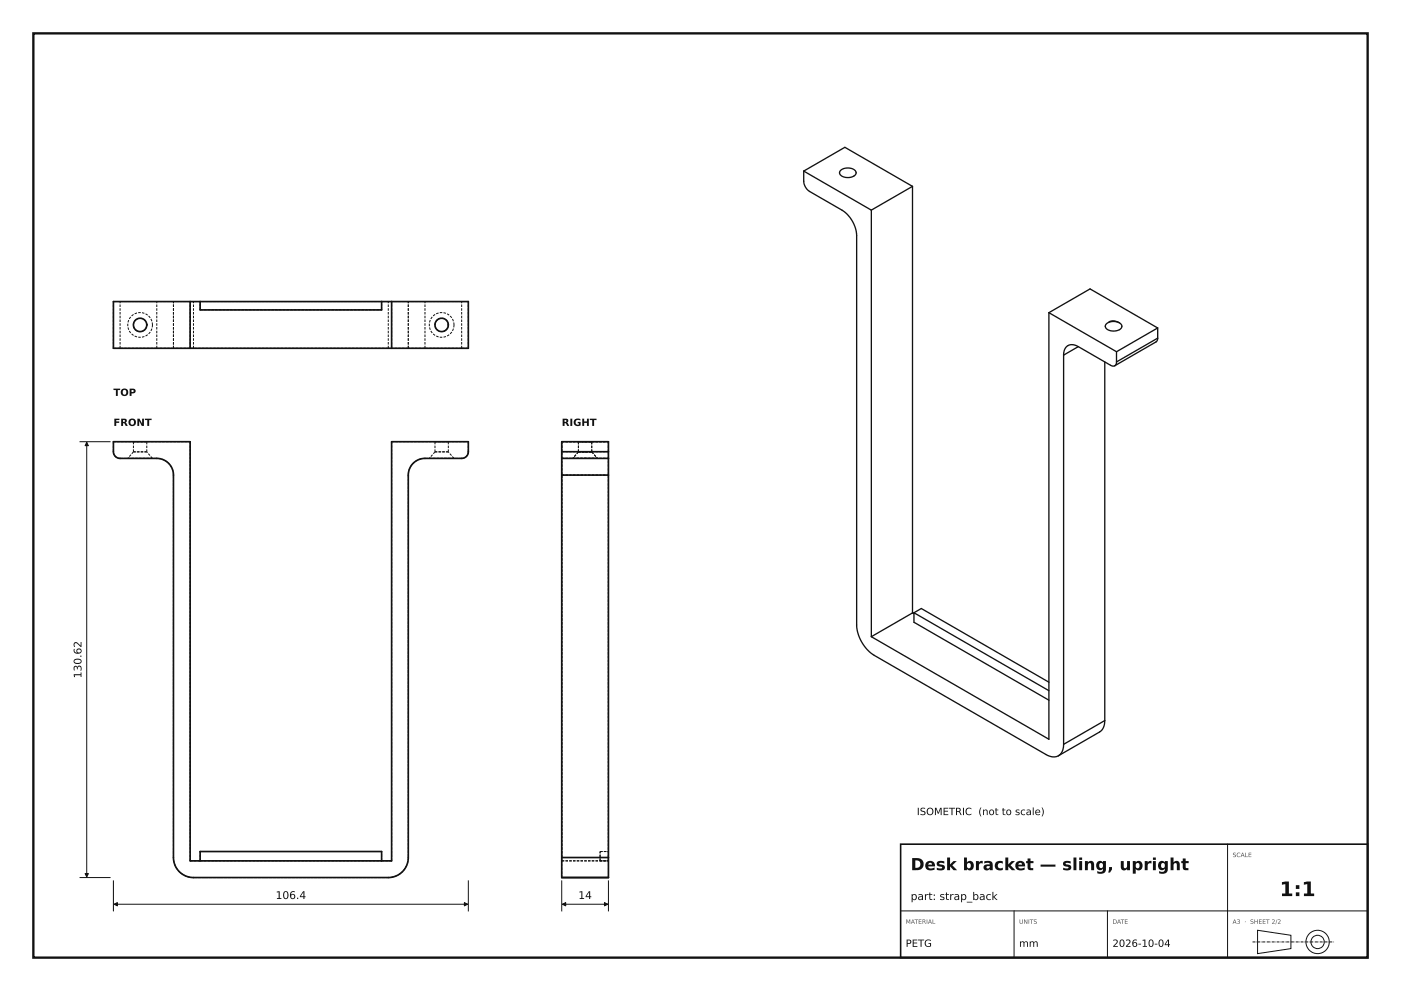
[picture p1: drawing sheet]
<svg xmlns="http://www.w3.org/2000/svg" width="420mm" height="297mm" viewBox="0 0 420 297" stroke-linecap="round" stroke-linejoin="round" font-family="sans-serif">
<path d="M10 10h400v277h-400z" fill="none" stroke="#111" stroke-width=".7" stroke-linecap="butt"/>
<path d="M270 253h140v34h-140z" fill="none" stroke="#111" stroke-width=".49"/>
<g fill="none" stroke="#111" stroke-width=".3">
<path d="M24 132.4h9M26 132.6v130.2M368 253v34M24 263h9M34 264v9M34.2 271h106M140.4 264v9M168.4 264v9M168.6 271h13.6M182.4 264v9M270 273h140M304 273v14"/>
<path d="M332 273v14M377 278.8l10 1.5v4l-10 1.5z"/>
<circle cx="395" cy="282.3" r="2"/>
<circle cx="395" cy="282.3" r="3.5"/>
</g>
<g fill="none" stroke="#111" stroke-width=".5">
<path d="M34 90.4h106.4v14h-106.4zM57 90.4v14M60 90.4v2.5h54.4v-2.5M117.4 90.4v14M34 132.4h23v125.6h60.4v-125.6h23v3a2 2 0 0 1-2 2h-11a5 5 0 0 0-5 5v114.6a6 6 0 0 1-6 6h-58.4a6 6 0 0 1-6-6v-114.6a5 5 0 0 0-5-5h-11a2 2 0 0 1-2-2zM168.4 135.4v2M168.4 137.4v5M168.4 135.4v-3h14v3M168.4 137.4h14M168.4 135.4h14M182.4 135.4v2M182.4 137.4v5"/>
<path d="M168.4 142.4v114.6M168.4 142.4h14M182.4 142.4v114.6M60 258v-2.8h54.4v2.8M168.4 257v6h14v-6M168.4 257h14"/>
<circle cx="42" cy="97.4" r="2"/>
<circle cx="132.4" cy="97.4" r="2"/>
</g>
<g fill="none" stroke="#111" stroke-width=".3" stroke-dasharray=".7 .4" stroke-linecap="butt">
<path d="M36 90.4h-2M44 97.4a2 2 0 0 0-2.9-1.8 2 2 0 0 0-.2 3.4 2 2 0 0 0 3.1-1.4v-.2M45.7 97.4a3.7 3.7 0 0 0-5.5-3.3 3.7 3.7 0 0 0-.2 6.4 3.7 3.7 0 0 0 5.7-2.9v-.2M47 90.4h-11M52 90.4h-5M58 90.4h-6M60 92.9h54.4M60 92.9v-2.5M114.4 92.9v-2.5M116.4 90.4h-58.4M122.4 90.4h-6M127.4 90.4h-5"/>
<path d="M134.4 97.4a2 2 0 0 0-2.9-1.8 2 2 0 0 0-.2 3.4 2 2 0 0 0 3.1-1.4v-.2M136.1 97.4a3.7 3.7 0 0 0-5.5-3.3 3.7 3.7 0 0 0-.2 6.4 3.7 3.7 0 0 0 5.7-2.9v-.2M138.4 90.4h-11M140.4 90.4h-2M34 104.4v-14M36 104.4h-2M36 104.4v-14M47 104.4h-11M47 104.4v-14M52 104.4h-5M52 104.4v-14M57 104.4v-14"/>
<path d="M58 104.4h-6M58 104.4v-14M116.4 104.4h-58.4M116.4 104.4v-14M117.4 104.4v-14M122.4 104.4h-6M122.4 104.4v-14M127.4 104.4h-5M127.4 104.4v-14M138.4 104.4h-11M138.4 104.4v-14M140.4 104.4h-2"/>
<path d="M140.4 104.4v-14M34 135.4v-3M34 132.4h23M36 137.4a2 2 0 0 1-2-2M38.3 137.4h7.4M40 132.4h4M40 135.4h4M40 135.4v-3M40 135.4l-1.7 2M44 132.4h-4M44 135.4h-4M44 135.4v-3"/>
<path d="M45.7 137.4h-7.4M45.7 137.4l-1.7-2M47 137.4h-11M117.4 132.4h23M127.4 137.4a5 5 0 0 0-5 5M128.7 137.4h7.4M130.4 132.4h4M130.4 135.4h4M130.4 135.4v-3M130.4 135.4l-1.7 2M134.4 132.4h-4M134.4 135.4h-4"/>
<path d="M134.4 135.4v-3M136.1 137.4h-7.4M136.1 137.4l-1.7-2M138.4 137.4h-11M140.4 132.4v3M140.4 135.4a2 2 0 0 1-2 2M168.4 132.4h14M168.4 135.4v-3M168.4 137.4h14M168.4 137.4v-2M168.4 135.4h14M171.7 137.4h3.7"/>
<path d="M173.4 132.4h2M173.4 135.4h2M173.4 135.4v-3M173.4 135.4l-1.7 2M175.4 132.4h2M175.4 137.4h3.7M175.4 135.4h2M177.4 132.4h-4M177.4 135.4h-4M177.4 135.4v-3M177.4 135.4l1.7 2M179.1 137.4h-7.4"/>
<path d="M182.4 135.4v-3M182.4 137.4v-2M52 142.4a5 5 0 0 0-5-5M122.4 142.4v114.6M168.4 142.4v-5M168.4 142.4h14M182.4 142.4v-5M52 257v-114.6M57 258v-125.6M57 258h3M60 258v-2.8M60 255.2h54.4"/>
<path d="M60 258h54.4M114.4 258v-2.8M114.4 258h3M117.4 258v-125.6M122.4 257a6 6 0 0 1-6 6M168.4 258v-125.6M168.4 257v-114.6M168.4 258h14M168.4 257h14M179.9 258h2.5M179.9 258v-2.8M179.9 255.2h2.5"/>
<path d="M182.4 258v-125.6M182.4 258v-2.8M182.4 257v-114.6M58 263a6 6 0 0 1-6-6M116.4 263h-58.4M168.4 263v-6M182.4 263v-6"/>
</g>
<g fill="none" stroke="#111" stroke-width=".4">
<path d="M240.9 51.3v3a3.9 3.9 0 0 0 1.8 3.1l9.7 5.6a9.7 9.7 0 0 1 4.4 7.6v116.7a11.7 11.7 0 0 0 5.3 9.1l51.8 29.9a3.6 3.6 0 0 0 3.4 .2M240.9 51.3l12.4-7.2 20.3 11.8M240.9 51.3l20.3 11.7M251.9 51.2a3.3 3.3 0 0 1 4.7 .3 1.7 1.7 0 0 1-2 1.7 2.53 2.53 0 0 1-2.9-1.4zM273.6 55.9l-12.4 7.1M273.6 55.9v127.8M261.2 63v127.8M314.4 93.7l12.4-7.1 20.3 11.7M314.4 93.7v127.8l-53.2-30.7M314.4 93.7l20.3 11.7M331.6 97.2a3.3 3.3 0 0 1 4.7 .3 1.7 1.7 0 0 1-2.1 1.7 2.53 2.53 0 0 1-2.9-1.4zM332.5 96.5a3.1 3.1 0 0 1 3.1 .3"/>
<path d="M347.1 98.3v3M347.1 98.3l-12.4 7.1M318.9 106.4v116.7M323.3 103.9l9.8 5.7h1.1M323.3 103.9a2.69 2.69 0 0 0-3.2-.3 2.69 2.69 0 0 0-1.2 2.8M323.3 103.9l-4.4 2.5M331.2 108.5v107.5M334.7 108.5l-.1 .7-.4 .4M334.7 105.4v3.1M347.1 101.3l-.2 .8-.4 .4-12.3 7.1M347.1 101.3l-12.4 7.2M273.6 183.7l.4 .2"/>
<path d="M273.6 183.7l-12.4 7.1M274 183.6l2.2-1.2 38.2 22.1M274 183.6v2.9l40.4 23.3M274 183.6l40.4 23.4M331.2 216v.3a3.6 3.6 0 0 1-1.6 3.1l-12.3 7.1M331.2 216l-12.3 7.1M318.9 223.1l-.1 .3a3.6 3.6 0 0 1-1.5 3.1"/>
</g>
<path d="M375.5 282.3h24.5" fill="none" stroke="#111" stroke-width=".3" stroke-dasharray=".9 .2 .1 .2" stroke-linecap="butt"/>
<g fill="#111" stroke="#111" stroke-width=".3">
<path d="M139.2 270.5l1 .5-1 .5z"/>
<path d="M34.2 271l1-.5v1z"/>
<path d="M26 132.6l.5 1h-1z"/>
<path d="M25.5 261.8h1l-.5 1z"/>
<path d="M181.2 270.5l1 .5-1 .5z"/>
<path d="M168.6 271l1-.5v1z"/>
</g>
<text font-size="6" fill="#111" x="383.6" y="268.6">1:1</text>
<text font-size="5" fill="#111" x="273" y="260.8">Desk bracket — sling, upright</text>
<g font-size="3.2" fill="#111">
<text x="24.4" y="203.3" transform="rotate(-90 24.4 203.3)">130.62</text>
<text x="82.6" y="269.4">106.4</text>
<text x="173.4" y="269.4">14</text>
<text x="273" y="269.7">part: strap_back</text>
</g>
<g font-size="3" fill="#111">
<text x="34" y="118.7">TOP</text>
<text x="34" y="127.7">FRONT</text>
<text x="168.4" y="127.7">RIGHT</text>
<text x="274.8" y="244.3">ISOMETRIC (not to scale)</text>
<text x="271.5" y="283.8">PETG</text>
<text x="305.5" y="283.8">mm</text>
<text x="333.5" y="283.8">2026-10-04</text>
</g>
<g font-size="1.8" fill="#555">
<text x="369.5" y="256.9">SCALE</text>
<text x="271.5" y="276.9">MATERIAL</text>
<text x="305.5" y="276.9">UNITS</text>
<text x="333.5" y="276.9">DATE</text>
<text x="369.5" y="276.9">A3 · SHEET 2/2</text>
</g>
</svg>
